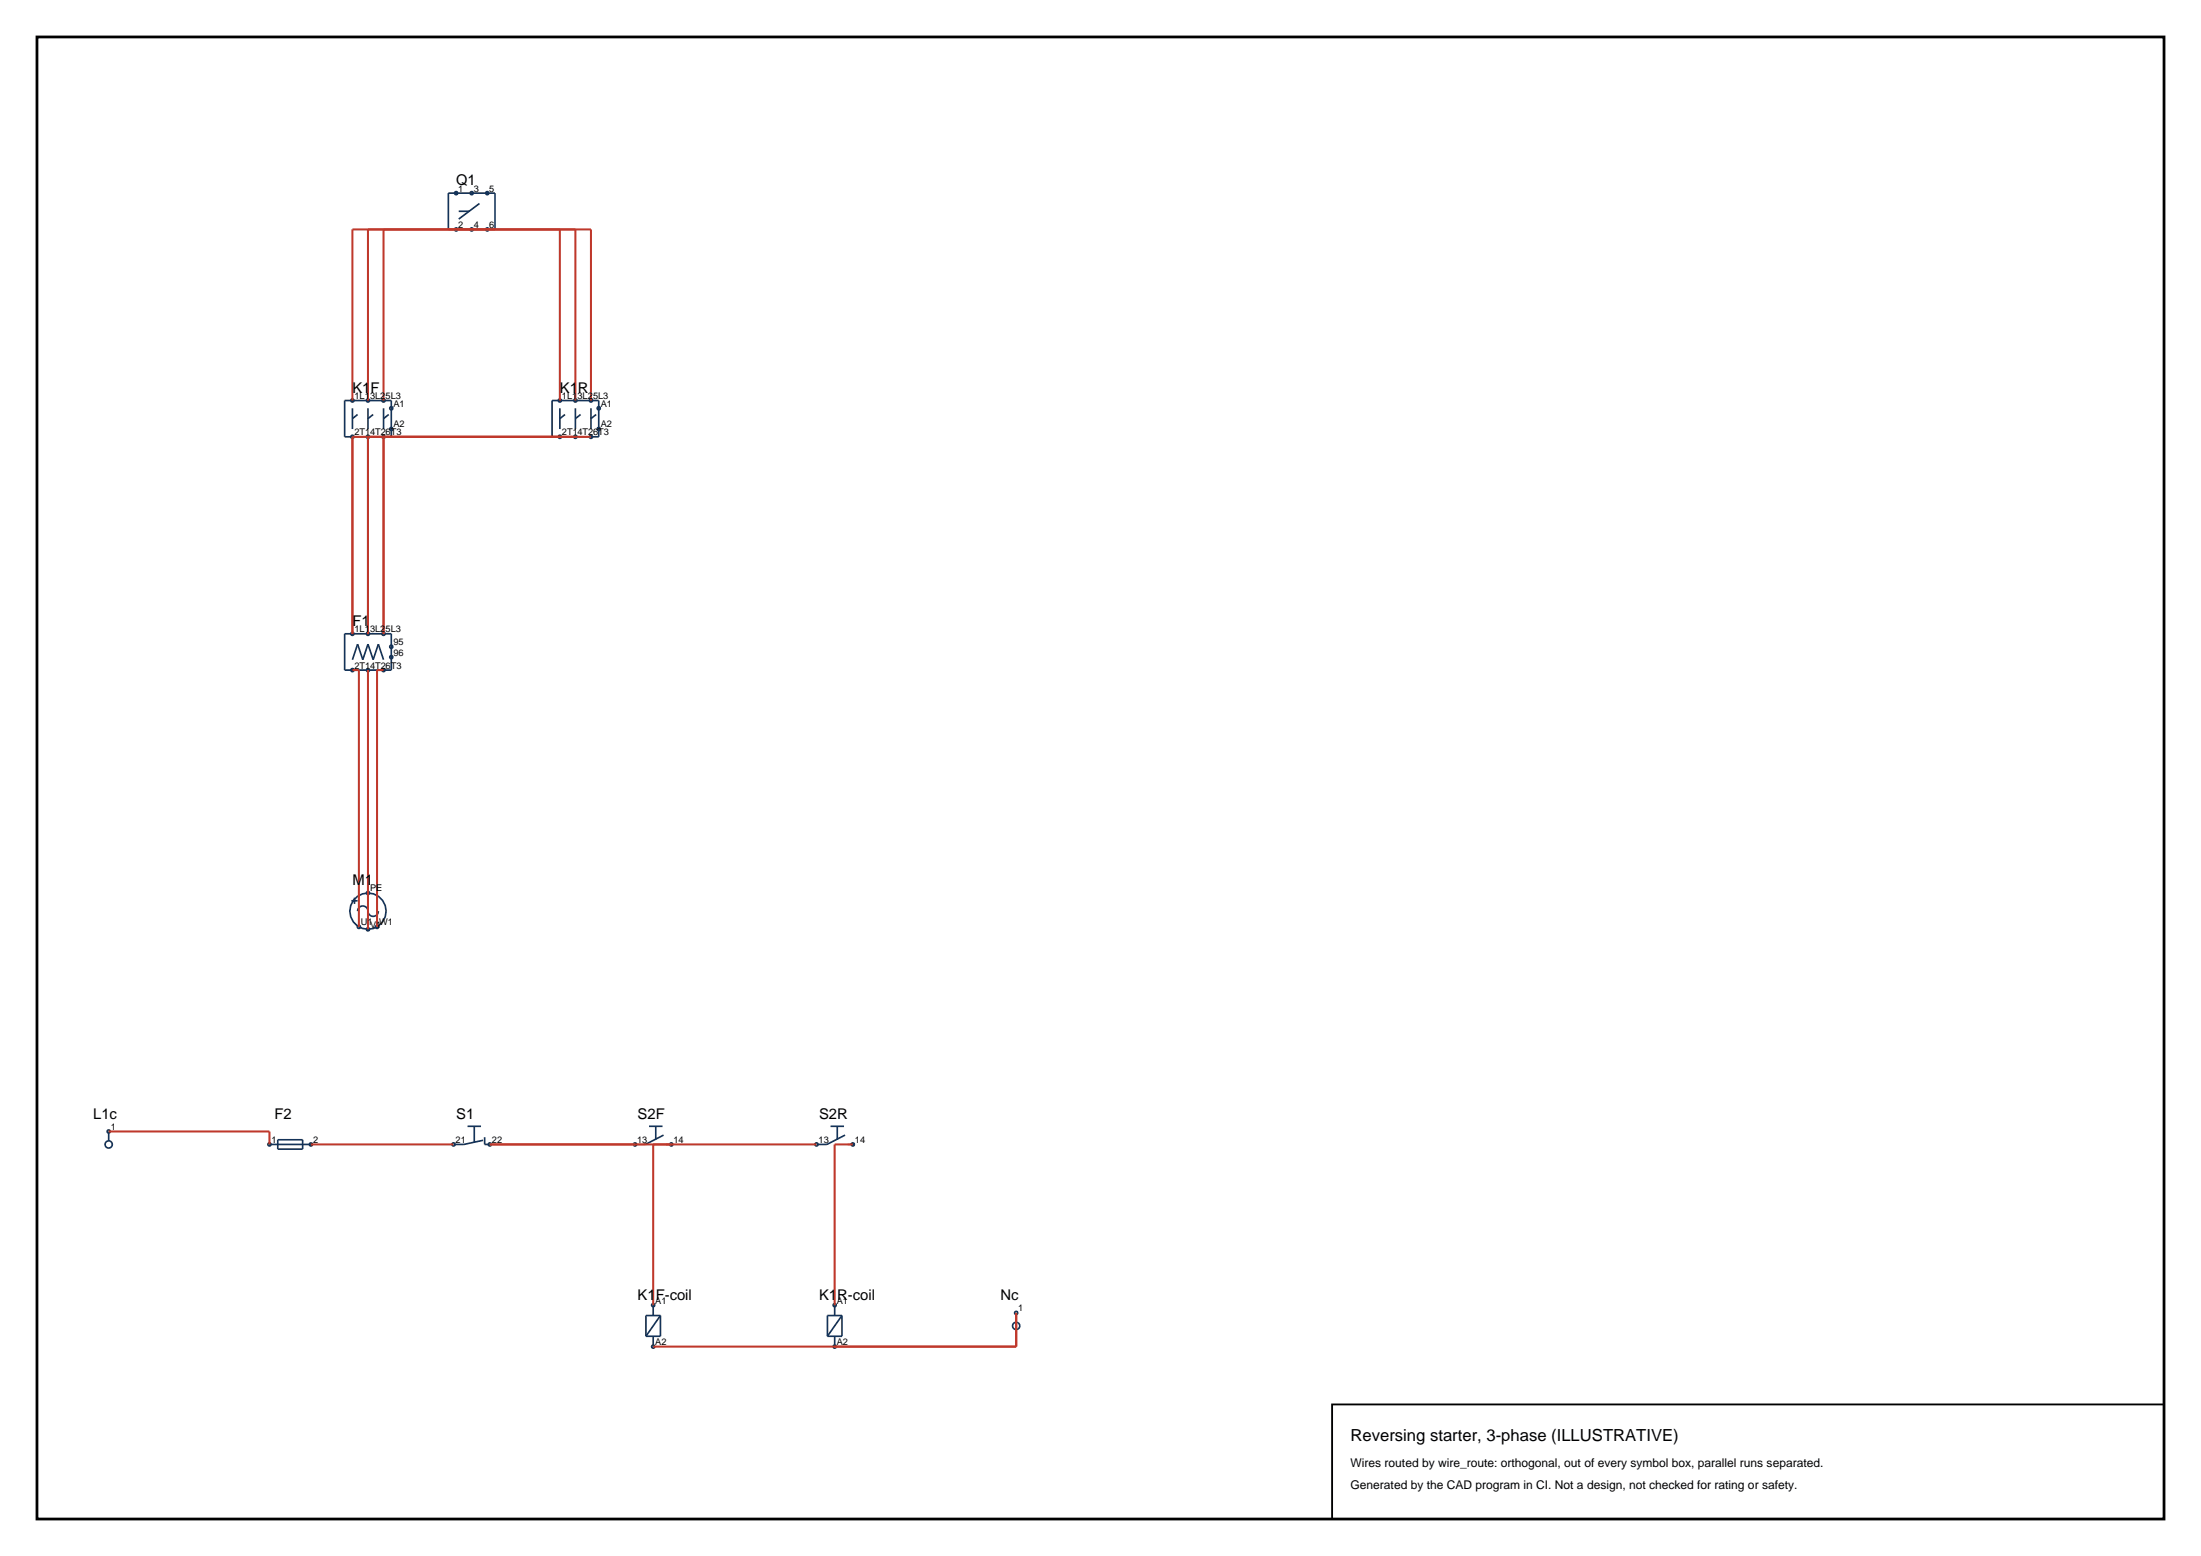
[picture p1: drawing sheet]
<svg xmlns="http://www.w3.org/2000/svg" width="420mm" height="297mm" viewBox="0 0 420 297" stroke-linecap="round" stroke-linejoin="round" font-family="sans-serif">
<path d="M7.1 7.1h405.8v282.8h-405.8z" fill="none" stroke="#000" stroke-width=".53"/>
<g fill="none" stroke="#143359" stroke-width=".32">
<path d="M85.6 36.9h8.9v6.9h-8.9zM91.5 38.8l-4 3M87.5 40.3h2M65.8 76.4h8.9v7h-8.9zM67.3 77.9v4M68.2 79.1l-.9 .8M70.2 77.9v4M71.2 79.1l-1 .8M73.2 77.9v4M74.2 79.1l-1 .8M74.7 77.9h.1M105.3 76.4h9v7h-9z"/>
<path d="M106.8 77.9v4M107.8 79.1l-1 .8M109.8 77.9v4M110.8 79.1l-1 .8M112.8 77.9v4M113.8 79.1l-1 .8M114.3 77.9h.1M74.7 81.9h.1M114.3 81.9h.1M65.8 121h8.9v6.9h-8.9zM67.3 125.9l.9-2.9 1 2.9 1-2.9 1 2.9 1-2.9 1 2.9M74.7 123.5h.1"/>
<path d="M74.7 125.4h.1M67.1 171.9h1.1M67.6 171.3v1.2M68.2 173.9a1.03 1.03 0 0 1 1.2-1 1.03 1.03 0 0 1 .9 1.3 .99 .99 0 0 0 1.1 .7 .99 .99 0 0 0 .8-1M68.5 176.9h.1M70.2 177.4h.1M70.2 170.5h.1M20.7 216v1.8M20.7 216h.1M51.4 218.4h7.9M53 217.6h4.7v1.7h-4.7zM89.2 215h2.6"/>
<path d="M90.5 215v3M92.2 217.7l-3.7 .7h-2M92.5 217.1v1.3h1M123.8 215h2.6M125.1 215v2.6M126.6 216.7l-3.4 1.7h-2M127.1 218.4h1M158.5 215h2.6M159.8 215v2.6M161.3 216.7l-3.5 1.7h-2M161.7 218.4h1M124.6 249.1v2"/>
<path d="M124.6 255.1v1.9M126 251.1v4h-2.7M126 251.1h-2.7v4M126 251.1l-2.7 4M159.3 249.1v2M159.3 255.1v1.9M160.7 251.1v4h-2.8M160.7 251.1h-2.8v4M160.7 251.1l-2.8 4M193.9 250.6v1.8M193.9 250.6h.1"/>
<circle cx="87" cy="36.9" r=".3"/>
<circle cx="90" cy="36.9" r=".3"/>
<circle cx="93" cy="36.9" r=".3"/>
<circle cx="87" cy="43.8" r=".3"/>
<circle cx="90" cy="43.8" r=".3"/>
<circle cx="93" cy="43.8" r=".3"/>
<circle cx="67.2" cy="76.4" r=".3"/>
<circle cx="70.2" cy="76.4" r=".3"/>
<circle cx="73.2" cy="76.4" r=".3"/>
<circle cx="74.7" cy="77.9" r=".3"/>
<circle cx="106.8" cy="76.4" r=".3"/>
<circle cx="109.8" cy="76.4" r=".3"/>
<circle cx="112.8" cy="76.4" r=".3"/>
<circle cx="114.3" cy="77.9" r=".3"/>
<circle cx="67.2" cy="83.4" r=".3"/>
<circle cx="70.2" cy="83.4" r=".3"/>
<circle cx="73.2" cy="83.4" r=".3"/>
<circle cx="74.7" cy="81.9" r=".3"/>
<circle cx="106.8" cy="83.4" r=".3"/>
<circle cx="109.8" cy="83.4" r=".3"/>
<circle cx="112.8" cy="83.4" r=".3"/>
<circle cx="114.3" cy="81.9" r=".3"/>
<circle cx="67.2" cy="121" r=".3"/>
<circle cx="67.2" cy="127.9" r=".3"/>
<circle cx="70.2" cy="121" r=".3"/>
<circle cx="70.2" cy="127.9" r=".3"/>
<circle cx="73.2" cy="121" r=".3"/>
<circle cx="73.2" cy="127.9" r=".3"/>
<circle cx="74.7" cy="123.5" r=".3"/>
<circle cx="74.7" cy="125.4" r=".3"/>
<circle cx="68.5" cy="176.9" r=".3"/>
<circle cx="70.2" cy="177.4" r=".3"/>
<circle cx="70.2" cy="170.5" r=".3"/>
<circle cx="70.2" cy="173.9" r="3.5"/>
<circle cx="71.9" cy="176.9" r=".3"/>
<circle cx="20.7" cy="216" r=".3"/>
<circle cx="20.7" cy="218.4" r=".69"/>
<circle cx="51.4" cy="218.4" r=".3"/>
<circle cx="59.3" cy="218.4" r=".3"/>
<circle cx="86.5" cy="218.4" r=".3"/>
<circle cx="93.5" cy="218.4" r=".3"/>
<circle cx="121.2" cy="218.4" r=".3"/>
<circle cx="128.1" cy="218.4" r=".3"/>
<circle cx="155.8" cy="218.4" r=".3"/>
<circle cx="162.7" cy="218.4" r=".3"/>
<circle cx="124.6" cy="249.1" r=".3"/>
<circle cx="124.6" cy="257" r=".3"/>
<circle cx="159.3" cy="249.1" r=".3"/>
<circle cx="159.3" cy="257" r=".3"/>
<circle cx="193.9" cy="253.1" r=".69"/>
<circle cx="193.9" cy="250.6" r=".3"/>
</g>
<g fill="none" stroke="#bf382b" stroke-width=".39">
<path d="M70.2 43.8v32.6M73.2 43.8v32.6M106.8 43.8v32.6M109.8 43.8v32.6M67.3 76.4v-32.6h45.5v32.6M70.2 83.4v37.6M73.2 83.4v37.6M112.8 83.4h-45.5v37.6M67.3 127.9h1.2v49M70.2 127.9v49.5M73.2 127.9h-1.3v49M20.7 216h30.7v2.4"/>
<path d="M59.3 218.4h27.2M93.5 218.4h62.3M124.6 218.4v30.7M162.7 218.4h-3.4v30.7M193.9 250.6v6.4h-69.3"/>
</g>
<path d="M254.2 268.1h158.7v21.8h-158.7z" fill="none" stroke="#000" stroke-width=".35"/>
<text font-size="3.2" x="257.7" y="275.1">Reversing starter, 3-phase (ILLUSTRATIVE)</text>
<g font-size="2.8">
<text x="87" y="35.4">Q1</text>
<text x="67.3" y="75">K1F</text>
<text x="106.8" y="75">K1R</text>
<text x="67.3" y="119.5">F1</text>
<text x="67.3" y="169">M1</text>
<text x="17.8" y="213.5">L1c</text>
<text x="52.4" y="213.5">F2</text>
<text x="87" y="213.5">S1</text>
<text x="121.7" y="213.5">S2F</text>
<text x="156.3" y="213.5">S2R</text>
<text x="121.7" y="248.1">K1F-coil</text>
<text x="156.3" y="248.1">K1R-coil</text>
<text x="190.9" y="248.1">Nc</text>
</g>
<g font-size="2.3">
<text x="257.7" y="280.1">Wires routed by wire_route: orthogonal, out of every symbol box, parallel runs separated.</text>
<text x="257.7" y="284.3">Generated by the CAD program in CI. Not a design, not checked for rating or safety.</text>
</g>
<g font-size="1.8">
<text x="87.4" y="36.6">1</text>
<text x="90.4" y="36.6">3</text>
<text x="93.4" y="36.6">5</text>
<text x="87.4" y="43.5">2</text>
<text x="90.4" y="43.5">4</text>
<text x="93.4" y="43.5">6</text>
<text x="67.6" y="76.2">1L1</text>
<text x="70.6" y="76.2">3L2</text>
<text x="73.6" y="76.2">5L3</text>
<text x="75.1" y="77.6">A1</text>
<text x="107.2" y="76.2">1L1</text>
<text x="110.2" y="76.2">3L2</text>
<text x="113.2" y="76.2">5L3</text>
<text x="114.6" y="77.6">A1</text>
<text x="67.6" y="83.1">2T14T26T3</text>
<text x="75.1" y="81.6">A2</text>
<text x="107.2" y="83.1">2T14T26T3</text>
<text x="114.6" y="81.6">A2</text>
<text x="67.6" y="120.7">1L1</text>
<text x="70.6" y="120.7">3L2</text>
<text x="73.6" y="120.7">5L3</text>
<text x="75.1" y="123.2">95</text>
<text x="75.1" y="125.1">96</text>
<text x="67.6" y="127.6">2T14T26T3</text>
<text x="70.6" y="170.2">PE</text>
<text x="68.9" y="176.6">U1</text>
<text x="70.6" y="177.1">V1</text>
<text x="72.3" y="176.6">W1</text>
<text x="21.1" y="215.7">1</text>
<text x="51.8" y="218.1">1</text>
<text x="59.7" y="218.1">2</text>
<text x="86.9" y="218.1">21</text>
<text x="93.9" y="218.1">22</text>
<text x="121.6" y="218.1">13</text>
<text x="128.5" y="218.1">14</text>
<text x="156.2" y="218.1">13</text>
<text x="163.1" y="218.1">14</text>
<text x="125" y="248.8">A1</text>
<text x="159.7" y="248.8">A1</text>
<text x="194.3" y="250.3">1</text>
<text x="125" y="256.7">A2</text>
<text x="159.7" y="256.7">A2</text>
</g>
</svg>
